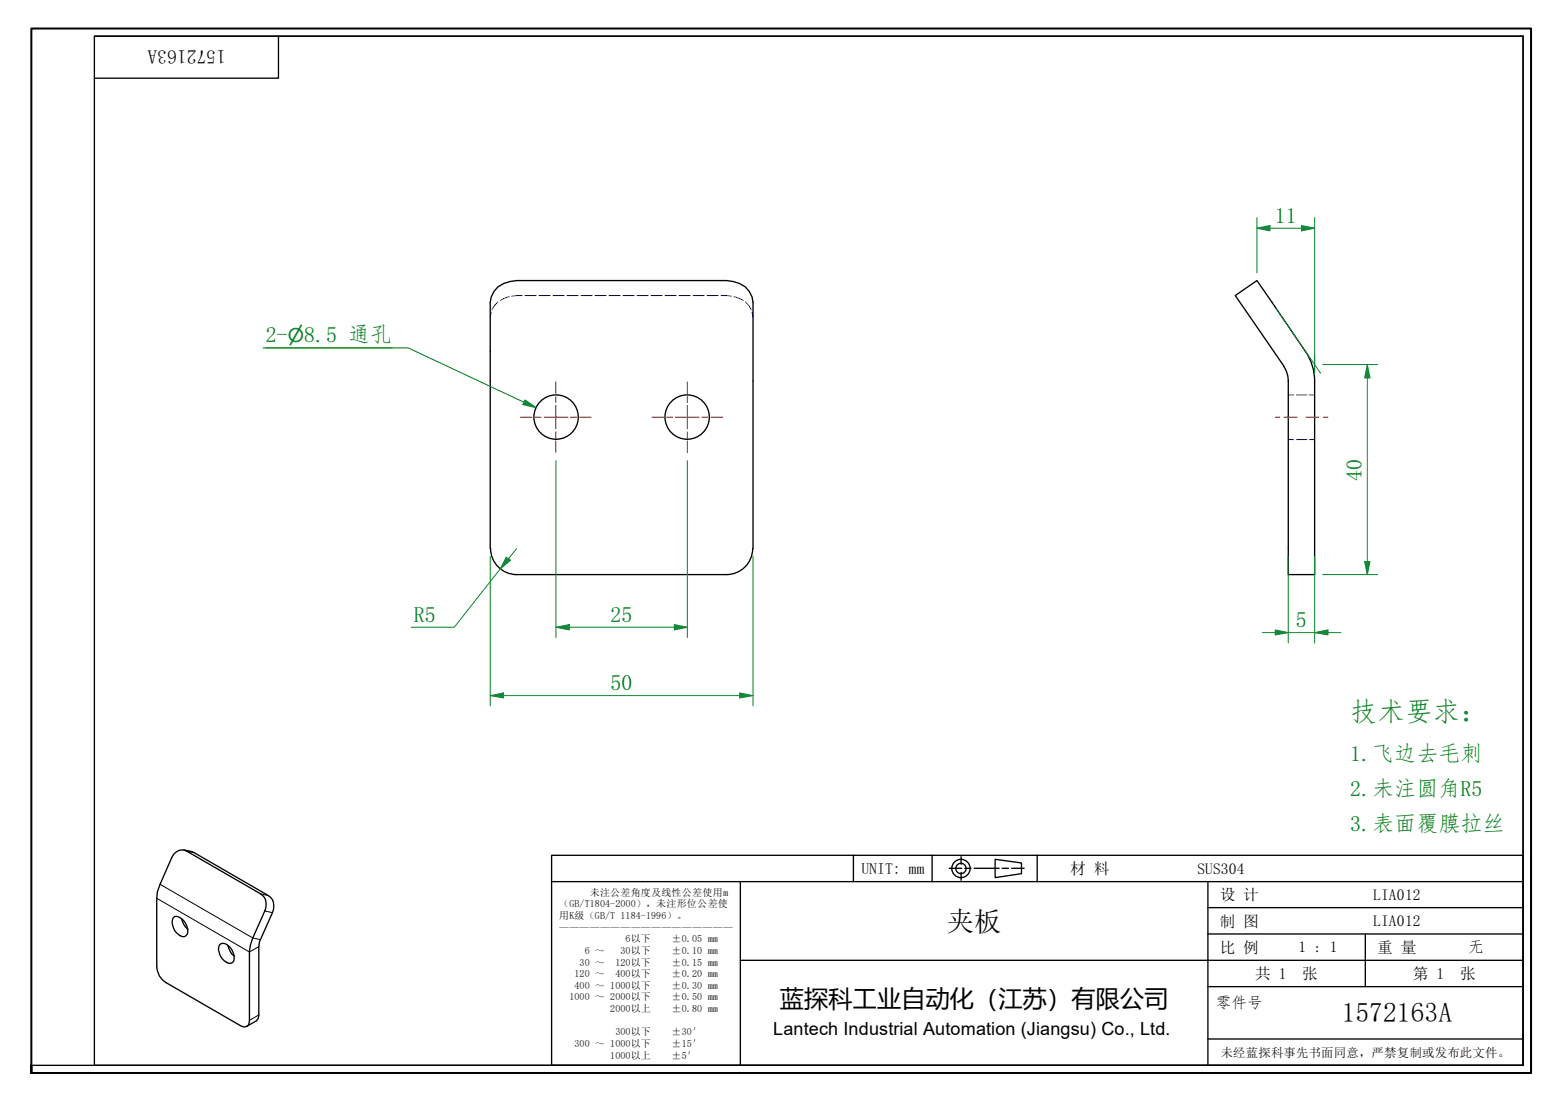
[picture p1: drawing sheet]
<svg xmlns="http://www.w3.org/2000/svg" width="297mm" height="210mm" viewBox="0 0 297 210" stroke-linecap="round" stroke-linejoin="round" font-family="sans-serif">
<g fill="none" stroke="#00f" stroke-width=".19">
<path d="M93.5 59.5l-.2 .9M94.8 57.5l-.8 .8-.3 .7M97 56.5l-1.8 .7M99.4 56.3l-2 .1M99.9 56.3h2.2M102.6 56.3h2.2M105.3 56.3h2.1M107.9 56.3h2.2M110.6 56.3h2.2M113.3 56.3h2.1M116 56.3h2.1M118.6 56.3h2.2"/>
<path d="M121.3 56.3h2.1M124 56.3h2.1M126.6 56.3h2.2M129.3 56.3h2.1M132 56.3h2.1M134.6 56.3h2.2M137.3 56.3l2 .1M139.8 56.5l1.7 .7M141.9 57.5l.8 .8 .4 .7M143.2 59.5l.2 .9M245.3 75.2h1M246.8 75.2h2.1"/>
<path d="M249.3 75.2h1M245.3 83.7h1M246.8 83.7h2.1M249.3 83.7h1"/>
</g>
<g fill="none" stroke="#000" stroke-width=".25">
<path d="M244.4 69.8l.7 1.3 .2 1.5M245.3 72.6v36.8h5v-36.8M248.5 66.9l-9.2-13.5-4.1 2.9 9.3 13.5M248.6 66.9a10 10 0 0 1 1.7 5.7M93.3 104.5v-46.9a4.3 4.3 0 0 1 3.8-4l1.3-.2h40a5.1 5.1 0 0 1 4.8 3.2l.2 1v46.9M93.4 104.5a5 5 0 0 0 5 4.9M98.4 109.4h40M143.3 104.5a5 5 0 0 1-5 4.9M33 174.9a1 1 0 0 1 1.5 0 3.1 3.1 0 0 1 1.2 3 .88 .88 0 0 1-1.4 .3 2.9 2.9 0 0 1-1.3-3.3zM33.5 162.3a1.82 1.82 0 0 1 2-.2l14.2 8.2a2.52 2.52 0 0 1 .7 3.2l-2.3 5.2-.5 2-.1 13.6a1.05 1.05 0 0 1-.5 1.2 1.05 1.05 0 0 1-1.2-.1l-14.2-8.2a3.6 3.6 0 0 1-1.8-3.1v-13a5.6 5.6 0 0 1 .7-2.7l2.2-5zM34.5 175a4.2 4.2 0 0 0 1.3 2M35.1 161.9l1.9 .5 14.1 8.2a2.52 2.52 0 0 1 .8 3.2l-2.5 5.6-.1 .9-.1 13.5-.4 .7-1.8 1"/>
<path d="M41.8 180a1.07 1.07 0 0 1 1.5 0 3.1 3.1 0 0 1 1.2 3 .92 .92 0 0 1-1.4 .3 2.86 2.86 0 0 1-1.3-3.3zM43.4 180.1a3.6 3.6 0 0 0 1.2 2"/>
<circle cx="105.9" cy="79.4" r="4.2"/>
<circle cx="130.8" cy="79.4" r="4.2"/>
</g>
<path d="M29.8 171.1l17.7 10.2 1.8-1M30.5 168.4l17.6 10.3 1.5 .3M35.5 162.1l1.5 .3M49.7 170.3l1.4 .3M50.4 173.5l1.5 .3M49.3 193.3l-1.8 1" fill="none" stroke="#000" stroke-width=".19"/>
<path d="M6 204.4v-1.5v1.5M6 202.9v-197.5h285.5v199h-285.5" fill="none" stroke="#000" stroke-width=".38"/>
<path d="M18 6.9h272v196h-272zM18 6.9h272M53 6.9v8h-35M290 6.9v196h-284" fill="none" stroke="#000" stroke-width=".25"/>
<g fill="none" stroke="#000" stroke-width=".25">
<path d="M105 162.9h185v40h-185zM105 167.9h185M141 167.9v35M162.5 162.9v5M177.5 162.9v5M180.7 165.4h2.4M183 163.2v1.4M183 166.2v1.5M183.7 165.4h1.2M185.5 165.4h4.7M189.5 163.7l5 .7v2l-5 .8zM190.8 165.4h1.2"/>
<path d="M192.6 165.4h2.4M197.5 162.9v5M230 167.9v35M230 177.9h60M230 172.9h60M260 177.9v10M291.5 162.9v41.5h-186.5M141 182.9h149M230 197.9h60M230 187.9h60"/>
<circle cx="183" cy="165.4" r="1.75"/>
<circle cx="183" cy="165.4" r=".98"/>
</g>
<g fill="none" stroke="#f00" stroke-width=".19">
<path d="M99.1 79.5h2.2M101.9 79.5h1.2M103.6 79.5h4.5M105.9 72.7v2.3M105.9 75.5v1.2M105.9 77.2v4.5M108.6 79.5h1.2M110.4 79.5h2.2M124.1 79.5h2.3M126.9 79.5h1.2M128.6 79.5h4.5M130.9 72.7v2.3"/>
<path d="M130.9 75.5v1.2M130.9 77.2v4.5M133.7 79.5h1.1M135.4 79.5h2.2M105.9 82.3v1.1M105.9 84v2.2M130.9 82.3v1.1M130.9 84v2.2"/>
</g>
<path d="M242.8 79.5h.8M244.5 79.5h2.5M248.7 79.5h2.4M252 79.5h.9" fill="none" stroke="#f00" stroke-width=".19"/>
<path d="M93.3 132.5h2.6" fill="none" stroke="#00803f" stroke-width=".19"/>
<path d="M93.3 132.5l2.6-.5v.9z" fill="#00803f"/>
<path d="M93.3 132.5l2.6-.5v.9zM140.8 132.5h2.6" fill="none" stroke="#00803f" stroke-width=".19"/>
<path d="M140.8 132l2.6 .5-2.6 .4z" fill="#00803f"/>
<path d="M93.3 106v28.5M143.4 106v28.5M95.9 132.5h44.9M140.8 132l2.6 .5-2.6 .4z" fill="none" stroke="#00803f" stroke-width=".19"/>
<path d="M50.6 66.3h24.1M99.8 76.6l2.2 1" fill="none" stroke="#008000" stroke-width=".19"/>
<path d="M99.9 76.2l2.1 1.4-2.4-.5z" fill="#008000"/>
<path d="M50.1 66.3h27.6l22.1 10.3M99.9 76.2l2.1 1.4-2.4-.5z" fill="none" stroke="#008000" stroke-width=".19"/>
<path d="M105.9 119.5h2.5" fill="none" stroke="#00803f" stroke-width=".19"/>
<path d="M105.9 119.5l2.5-.5v1z" fill="#00803f"/>
<path d="M105.9 119.5l2.5-.5v1zM128.4 119.5h2.5" fill="none" stroke="#00803f" stroke-width=".19"/>
<path d="M128.4 119l2.5 .5-2.5 .5z" fill="#00803f"/>
<path d="M105.9 87.7v33.7M130.9 87.7v33.7M108.4 119.5h20M128.4 119l2.5 .5-2.5 .5zM242.8 120.5h2.5" fill="none" stroke="#00803f" stroke-width=".19"/>
<path d="M242.8 120l2.5 .5-2.5 .4z" fill="#00803f"/>
<path d="M242.8 120l2.5 .5-2.5 .4zM250.3 120.5h2.6" fill="none" stroke="#00803f" stroke-width=".19"/>
<path d="M250.3 120.5l2.6-.5v.9z" fill="#00803f"/>
<path d="M260.3 69.4v2.6M245.3 106v16.5M250.3 106v16.5M240.3 120.5h2.5M245.3 120.5h5M250.3 120.5l2.6-.5v.9zM252.9 120.5h2.4" fill="none" stroke="#00803f" stroke-width=".19"/>
<path d="M260.3 69.4l.6 2.6h-1.1z" fill="#00803f"/>
<path d="M260.3 69.4l.6 2.6h-1.1zM260.3 107v2.4" fill="none" stroke="#00803f" stroke-width=".19"/>
<path d="M259.8 107h1.1l-.6 2.4z" fill="#00803f"/>
<path d="M243 58.8l8.5 12.3M247.8 43.5h2.5M250.3 67.5v3.6M251.8 69.4h10.5M260.3 72v35M251.8 109.4h10.5M259.8 107h1.1l-.6 2.4z" fill="none" stroke="#00803f" stroke-width=".19"/>
<path d="M247.8 43l2.5 .5-2.5 .5z" fill="#00803f"/>
<path d="M239.3 43.5h2.5M247.8 43l2.5 .5-2.5 .5z" fill="none" stroke="#00803f" stroke-width=".19"/>
<path d="M239.3 43.5l2.5-.5v1z" fill="#00803f"/>
<path d="M239.3 43.5l2.5-.5v1zM239.3 41.4v10.6M241.8 43.5h6M250.3 41.4v29.7M96.8 106.4l-1.6 2" fill="none" stroke="#00803f" stroke-width=".19"/>
<path d="M96.4 106.1l.8 .6-2 1.7z" fill="#00803f"/>
<path d="M95.2 108.4l-8.7 11.1h-8.2M96.4 106.1l.8 .6-2 1.7zM98.4 104.5l-1.6 1.9" fill="none" stroke="#00803f" stroke-width=".19"/>
<text font-size="5.2" fill="#008000" x="257.1" y="137.4">技术要求：</text>
<g font-size="5.2">
<text x="180.3" y="177.3">夹板</text>
<text x="255.5" y="194.7">1572163A</text>
</g>
<text font-size="4.6" x="148.5" y="191.9">蓝探科工业自动化（江苏）有限公司</text>
<g font-size="4.2" fill="#008000">
<text x="242.8" y="42.5">11</text>
<text x="50.6" y="65.1">2-</text>
<text x="57.9" y="65.1">8.5 通孔</text>
<text x="259.3" y="91.5" transform="rotate(-90 259.3 91.5)">40</text>
<text x="78.8" y="118.5">R5</text>
<text x="116.3" y="118.5">25</text>
<text x="246.8" y="119.4">5</text>
<text x="116.3" y="131.4">50</text>
<text x="257.1" y="144.9">1.飞边去毛刺</text>
<text x="257.1" y="151.5">2.未注圆角R5</text>
<text x="257.1" y="158.3">3.表面覆膜拉丝</text>
</g>
<text font-size="3.7" x="43" y="9.6" transform="rotate(180 43 9.6)">1572163A</text>
<text font-size="3.6" fill="#008000" x="54.8" y="65.1">⌀</text>
<text font-size="3.4" x="147.2" y="197.1">Lantech Industrial Automation (Jiangsu) Co., Ltd.</text>
<g font-size="3">
<text x="164" y="166.4">UNIT: mm</text>
<text x="203.8" y="166.5">材 料</text>
<text x="228" y="166.4">SUS304</text>
<text x="232.3" y="171.5">设 计</text>
<text x="261.5" y="171.4">LIA012</text>
<text x="232.3" y="176.5">制 图</text>
<text x="261.5" y="176.4">LIA012</text>
<text x="232.3" y="181.5">比 例</text>
<text x="247.3" y="181.4">1 : 1</text>
<text x="262.3" y="181.5">重 量</text>
<text x="279.5" y="181.4">无</text>
<text x="231.5" y="191.9">零件号</text>
<text x="239" y="186.5">共 1</text>
<text x="248" y="186.5">张</text>
<text x="269" y="186.5">第 1</text>
<text x="278" y="186.5">张</text>
</g>
<text font-size="2.3" x="232.5" y="201.3">未经蓝探科事先书面同意，严禁复制或发布此文件。</text>
<g font-size="1.9">
<text x="106.5" y="172.8">（GB/T1804-2000），未注形位公差使</text>
<text x="112.3" y="170.6">未注公差角度及线性公差使用m</text>
<text x="106.5" y="175">用K级（GB/T 1184-1996）。</text>
<text x="106.5" y="177.3">—————————————————</text>
<text x="119.1" y="179.5">6以下</text>
<text x="127.9" y="179.5">±0.05 mm</text>
<text x="110.4" y="183.9">30 ～</text>
<text x="111.4" y="181.7">6 ～</text>
<text x="117.2" y="183.9">120以下</text>
<text x="118.2" y="181.7">30以下</text>
<text x="127.9" y="181.7">±0.10 mm</text>
<text x="127.9" y="183.9">±0.15 mm</text>
<text x="108.5" y="190.5">1000 ～ 2000以下</text>
<text x="109.4" y="186.1">120 ～</text>
<text x="109.4" y="188.3">400 ～ 1000以下</text>
<text x="117.2" y="186.1">400以下</text>
<text x="127.9" y="186.1">±0.20 mm</text>
<text x="127.9" y="188.3">±0.30 mm</text>
<text x="127.9" y="190.5">±0.50 mm</text>
<text x="116.2" y="192.8">2000以上</text>
<text x="117.2" y="197.2">300以下</text>
<text x="127.9" y="192.8">±0.80 mm</text>
<text x="127.9" y="197.2">±30′</text>
<text x="109.4" y="199.4">300 ～ 1000以下</text>
<text x="116.2" y="201.6">1000以上</text>
<text x="127.9" y="199.4">±15′</text>
<text x="127.9" y="201.6">±5′</text>
</g>
</svg>
